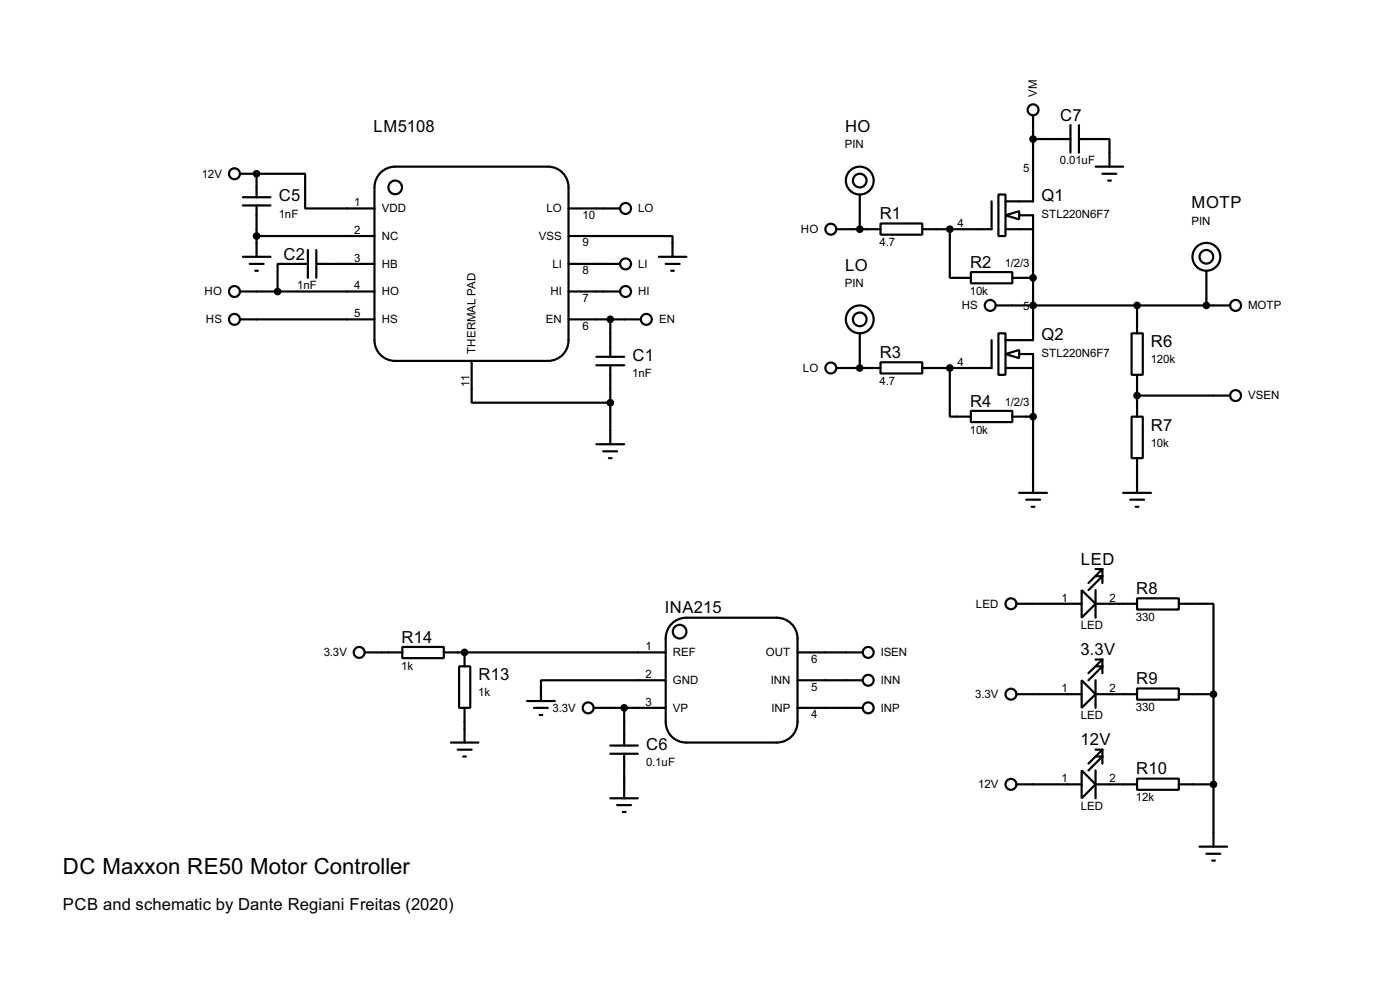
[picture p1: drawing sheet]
<svg xmlns="http://www.w3.org/2000/svg" width="256mm" height="180mm" viewBox="0 0 256 180" stroke-linecap="round" stroke-linejoin="round" font-family="sans-serif">
<g fill="none" stroke="#000" stroke-width=".4">
<path d="M44 31.8h3M44.5 37.6h5.1M44.5 36.1h5.1M47 31.8h8.9v6.4h12.7M47 31.8v4.3M47 37.6v9.4M69.7 31.6a3.8 3.8 0 0 1 2.7-1.1h28a3.8 3.8 0 0 1 3.8 3.8v28a3.7 3.7 0 0 1-3.8 3.8h-28a3.8 3.8 0 0 1-3.8-3.8v-28a3.8 3.8 0 0 1 1.1-2.7zM104.2 38.2h9.4M157.5 35.6v6.4M181.7 36.9v5.1h-12.7M182.9 35.6h1.3v7.6h-1.3zM184.2 39.4l2.5-.7v1.5z"/>
<path d="M186.7 39.4h2.6v22.9h-5.1M189.3 21.1v15.8h-5.1M189.3 25.5h6.8M196.1 22.9v5.1M197.7 25.5h5.6v5M197.7 22.9v5.1M200.7 30.5h5.1M202 31.8h2.5M203 33.1h.5M44 58.5h24.6M44 53.4h24.6M44.5 47h5.1"/>
<path d="M45.8 48.3h2.5M46.8 49.6h.5M47 43.2h21.6M56.4 48.3h-5.5v5.1M56.4 45.8v5.1M58 48.3h10.6M58 45.8v5.1M104.2 43.2h19v3.8M104.2 58.5h13.2M104.2 48.3h9.4M104.2 53.4h9.4M111.8 58.5v6.8"/>
<path d="M120.7 47h5.1M122 48.3h2.5M123 49.6h.5M153.2 42h8.1M161.3 40.9h7.7v2.1h-7.7zM174 42v8.9h3.9M177.9 49.8h7.6v2.1h-7.6zM182.4 55.9h43M184.2 42h5.1M185.5 50.9h3.8M208.3 55.9v5.1M221 49.6v6.3"/>
<path d="M86.4 66.1v7.6h25.4M109.3 66.9h5.1M109.3 65.3h5.1M111.8 66.9v14.4M153.2 67.4h8.1M157.5 61v6.4M161.3 66.3h7.7v2.1h-7.7zM174 67.4v8.9h3.9M177.9 75.2h7.6v2.1h-7.6zM181.7 62.3v5.1h-12.7M182.9 61h1.3v7.6h-1.3zM184.2 64.8l2.5-.7v1.5z"/>
<path d="M184.2 67.4h5.1M185.5 76.3h3.8M186.7 64.8h2.6v25.4M207.3 61h2.1v7.6h-2.1zM207.3 76.3h2.1v7.6h-2.1zM208.3 68.6v7.7M208.3 72.4h17.1M109.3 81.3h5.1M110.5 82.6h2.6M111.6 83.9h.5M186.7 90.2h5.1M188 91.5h2.6"/>
<path d="M189 92.8h.5M205.8 90.2h5.1M207.1 91.5h2.5M208.1 92.8h.5M208.3 83.9v6.3M66.9 119.4h6.8M73.7 118.4h7.6v2.1h-7.6zM81.3 119.4h40.7M85.1 119.4v2.6M123 114.2a3.8 3.8 0 0 1 2.8-1.1h16.5a3.8 3.8 0 0 1 3.8 3.8v15.2a3.8 3.8 0 0 1-3.8 3.8h-16.5a3.7 3.7 0 0 1-3.8-3.8v-15.2a3.8 3.8 0 0 1 1-2.7zM146.1 119.4h11.9M186.2 110.5h12"/>
<path d="M198.2 108l2.5 2.5-2.5 2.6zM200.7 110.5h7.6M200.7 108v5.1M200.7 105.5h1.3l-2.6 2.5M200.7 104.2h1.3M202 104.2l-2.6 2.5M202 104.2v2.5M208.3 109.5h7.7v2.1h-7.7zM216 110.5h6.3v16.6M82.6 135.9h5.1M83.9 137.2h2.5M84.1 122h2.1v7.6h-2.1z"/>
<path d="M84.9 138.5h.5M85.1 129.6v6.3M96.6 128.3h5.1M97.8 129.6h2.6M98.9 130.9h.5M108.8 129.6h13.2M111.8 136.5h5.1M111.8 138h5.1M114.4 129.6v6.9M114.4 138v8.1M122 124.5h-22.9v3.8M146.1 129.6h11.9"/>
<path d="M146.1 124.5h11.9M186.2 127.1h12M198.2 124.5l2.5 2.6-2.5 2.5zM200.7 127.1h7.6M200.7 124.5v5.1M200.7 122h1.3l-2.6 2.5M200.7 120.7h1.3M200.7 138.5h1.3l-2.6 2.5M200.7 137.2h1.3M202 120.7v2.5M202 137.2v2.6M202 120.7l-2.6 2.5"/>
<path d="M202 137.2l-2.6 2.6M208.3 126h7.7v2.1h-7.7zM216 127.1h6.3M222.3 127.1v27.9M111.8 146.1h5.1M113.1 147.4h2.5M114.1 148.6h.5M186.2 143.6h12M198.2 141l2.5 2.6-2.5 2.5zM200.7 143.6h7.6M200.7 141v5.1M208.3 142.5h7.7v2.1h-7.7z"/>
<path d="M216 143.6h6.3M219.8 155h5M221 156.3h2.6M222.1 157.5h.5"/>
<circle cx="42.9" cy="31.8" r="1"/>
<circle cx="72.4" cy="34.3" r="1.25"/>
<circle cx="114.6" cy="38.2" r="1"/>
<circle cx="157.5" cy="33.1" r="2.55"/>
<circle cx="157.5" cy="33.1" r="1.25"/>
<circle cx="189.2" cy="20.1" r="1"/>
<circle cx="42.9" cy="53.4" r="1"/>
<circle cx="42.9" cy="58.5" r="1"/>
<circle cx="114.6" cy="48.3" r="1"/>
<circle cx="114.6" cy="53.4" r="1"/>
<circle cx="118.4" cy="58.5" r="1"/>
<circle cx="152.2" cy="42" r="1"/>
<circle cx="157.5" cy="58.5" r="2.55"/>
<circle cx="157.5" cy="58.5" r="1.25"/>
<circle cx="181.4" cy="55.9" r="1"/>
<circle cx="221" cy="47" r="2.55"/>
<circle cx="221" cy="47" r="1.25"/>
<circle cx="226.3" cy="55.9" r="1"/>
<circle cx="152.2" cy="67.4" r="1"/>
<circle cx="226.3" cy="72.4" r="1"/>
<circle cx="65.8" cy="119.4" r="1"/>
<circle cx="124.5" cy="115.6" r="1.25"/>
<circle cx="159" cy="119.4" r="1"/>
<circle cx="185.2" cy="110.5" r="1"/>
<circle cx="107.7" cy="129.6" r="1"/>
<circle cx="159" cy="129.6" r="1"/>
<circle cx="159" cy="124.5" r="1"/>
<circle cx="185.2" cy="127.1" r="1"/>
<circle cx="185.2" cy="143.6" r="1"/>
</g>
<g fill="#000">
<circle cx="47" cy="31.8" r=".2"/>
<circle cx="85.1" cy="119.4" r=".2"/>
</g>
<g fill="#000" stroke="#000" stroke-width=".4">
<circle cx="47" cy="31.8" r=".5"/>
<circle cx="189.2" cy="25.5" r=".5"/>
<circle cx="47" cy="43.2" r=".5"/>
<circle cx="50.8" cy="53.4" r=".5"/>
<circle cx="111.8" cy="58.5" r=".5"/>
<circle cx="157.5" cy="42" r=".5"/>
<circle cx="174" cy="42" r=".5"/>
<circle cx="189.2" cy="55.9" r=".5"/>
<circle cx="189.2" cy="50.9" r=".5"/>
<circle cx="208.3" cy="55.9" r=".5"/>
<circle cx="221" cy="55.9" r=".5"/>
<circle cx="111.8" cy="73.7" r=".5"/>
<circle cx="157.5" cy="67.4" r=".5"/>
<circle cx="174" cy="67.4" r=".5"/>
<circle cx="189.2" cy="76.3" r=".5"/>
<circle cx="208.3" cy="72.4" r=".5"/>
<circle cx="85.1" cy="119.4" r=".5"/>
<circle cx="114.3" cy="129.6" r=".5"/>
<circle cx="222.3" cy="127.1" r=".5"/>
<circle cx="222.3" cy="143.6" r=".5"/>
</g>
<text font-size="4.6" x="11.5" y="159.9">DC Maxxon RE50 Motor Controller</text>
<g font-size="3.4">
<text x="194.2" y="22.1">C7</text>
<text x="68.5" y="24.2">LM5108</text>
<text x="154.8" y="24.2">HO</text>
<text x="51.1" y="36.9">C5</text>
<text x="161.2" y="40.1">R1</text>
<text x="190.8" y="36.9">Q1</text>
<text x="218.3" y="38.1">MOTP</text>
<text x="52" y="47.5">C2</text>
<text x="154.8" y="49.6">LO</text>
<text x="177.7" y="49">R2</text>
<text x="161.2" y="65.5">R3</text>
<text x="190.8" y="62.3">Q2</text>
<text x="210.9" y="63.5">R6</text>
<text x="115.9" y="66.1">C1</text>
<text x="177.7" y="74.4">R4</text>
<text x="210.9" y="78.8">R7</text>
<text x="198" y="103.4">LED</text>
<text x="121.8" y="112.3">INA215</text>
<text x="208.2" y="108.7">R8</text>
<text x="73.6" y="117.6">R14</text>
<text x="198" y="119.9">3.3V</text>
<text x="87.7" y="124.5">R13</text>
<text x="208.2" y="125.2">R9</text>
<text x="118.4" y="137.2">C6</text>
<text x="198" y="136.4">12V</text>
<text x="208.2" y="141.7">R10</text>
<text x="11.5" y="166.6">PCB and schematic by Dante Regiani Freitas (2020)</text>
</g>
<g font-size="2.4">
<text x="190" y="17.8" transform="rotate(-90 190 17.8)">VM</text>
<text x="154.8" y="27.2">PIN</text>
<text x="37" y="32.5">12V</text>
<text x="187.5" y="31.4">5</text>
<text x="194.2" y="30">0.01uF</text>
<text x="51.1" y="39.9">1nF</text>
<text x="64.9" y="37.7">1</text>
<text x="69.9" y="38.8">VDD</text>
<text x="100.1" y="38.8">LO</text>
<text x="106.7" y="40">10</text>
<text x="116.9" y="38.8">LO</text>
<text x="175.4" y="41.6">4</text>
<text x="190.8" y="39.9">STL220N6F7</text>
<text x="218.3" y="41.1">PIN</text>
<text x="64.9" y="42.8">2</text>
<text x="64.9" y="47.9">3</text>
<text x="69.9" y="43.9">NC</text>
<text x="98.7" y="43.9">VSS</text>
<text x="106.7" y="45.1">9</text>
<text x="146.7" y="42.7">HO</text>
<text x="161.1" y="45.1">4.7</text>
<text x="54.5" y="52.9">1nF</text>
<text x="64.9" y="52.9">4</text>
<text x="69.9" y="49">HB</text>
<text x="101.2" y="49">LI</text>
<text x="106.7" y="50.2">8</text>
<text x="116.9" y="49">LI</text>
<text x="154.8" y="52.6">PIN</text>
<text x="177.7" y="54">10k</text>
<text x="184.1" y="48.9">1/2/3</text>
<text x="37.5" y="54">HO</text>
<text x="37.7" y="59.2">HS</text>
<text x="64.9" y="58.1">5</text>
<text x="69.9" y="54">HO</text>
<text x="69.9" y="59.2">HS</text>
<text x="100" y="59.2">EN</text>
<text x="100.8" y="54">HI</text>
<text x="106.7" y="55.3">7</text>
<text x="116.9" y="54">HI</text>
<text x="120.7" y="59.2">EN</text>
<text x="176.2" y="56.6">HS</text>
<text x="187.5" y="56.8">5</text>
<text x="228.7" y="56.6">MOTP</text>
<text x="87.1" y="64.8" transform="rotate(-90 87.1 64.8)">THERMAL PAD</text>
<text x="106.7" y="60.3">6</text>
<text x="190.8" y="65.3">STL220N6F7</text>
<text x="86" y="70.7" transform="rotate(-90 86 70.7)">11</text>
<text x="115.8" y="69.1">1nF</text>
<text x="147.1" y="68.1">LO</text>
<text x="161.1" y="70.5">4.7</text>
<text x="175.4" y="67">4</text>
<text x="210.8" y="66.5">120k</text>
<text x="184.1" y="74.3">1/2/3</text>
<text x="228.7" y="73.1">VSEN</text>
<text x="177.7" y="79.4">10k</text>
<text x="210.8" y="81.8">10k</text>
<text x="178.8" y="111.2">LED</text>
<text x="194.5" y="110.1">1</text>
<text x="203.3" y="110.1">2</text>
<text x="208.1" y="113.7">330</text>
<text x="118.3" y="119">1</text>
<text x="198" y="115.2">LED</text>
<text x="59.3" y="120.1">3.3V</text>
<text x="73.5" y="122.6">1k</text>
<text x="118.3" y="124.1">2</text>
<text x="123.2" y="120.1">REF</text>
<text x="123.2" y="125.2">GND</text>
<text x="140.3" y="120.1">OUT</text>
<text x="141.2" y="125.2">INN</text>
<text x="148.6" y="121.3">6</text>
<text x="161.3" y="125.2">INN</text>
<text x="161.3" y="120.1">ISEN</text>
<text x="87.6" y="127.5">1k</text>
<text x="101.2" y="130.3">3.3V</text>
<text x="118.3" y="129.2">3</text>
<text x="123.2" y="130.3">VP</text>
<text x="141.3" y="130.3">INP</text>
<text x="148.6" y="131.5">4</text>
<text x="148.6" y="126.4">5</text>
<text x="161.3" y="130.3">INP</text>
<text x="178.7" y="127.8">3.3V</text>
<text x="194.5" y="126.7">1</text>
<text x="198" y="131.7">LED</text>
<text x="203.3" y="126.7">2</text>
<text x="208.1" y="130.2">330</text>
<text x="118.4" y="140.2">0.1uF</text>
<text x="194.5" y="143.2">1</text>
<text x="203.3" y="143.2">2</text>
<text x="179.2" y="144.3">12V</text>
<text x="198" y="148.2">LED</text>
<text x="208.1" y="146.7">12k</text>
</g>
</svg>
